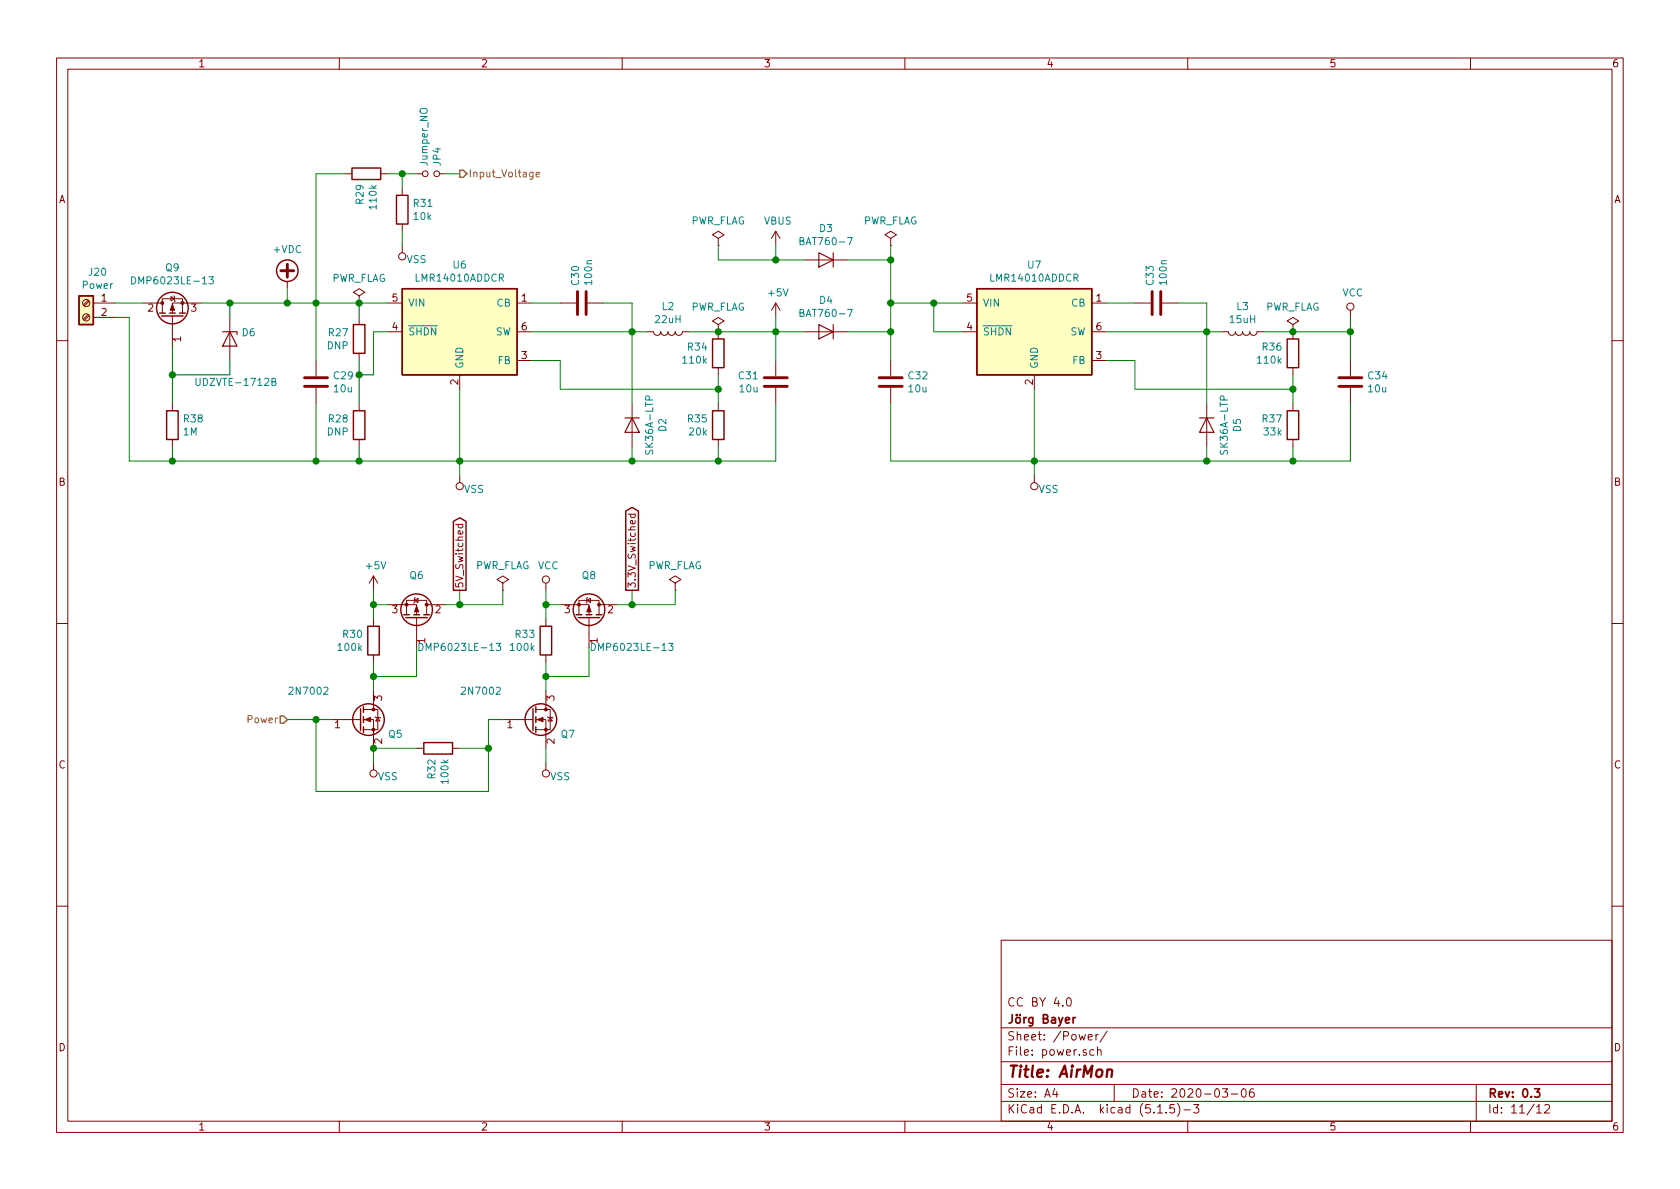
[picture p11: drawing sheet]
EESchema Schematic File Version 4
EELAYER 30 0
EELAYER END
$Descr A4 11693 8268
encoding utf-8
Sheet 11 12
Title "AirMon"
Date "2020-03-06"
Rev "0.3"
Comp "Jörg Bayer"
Comment1 "CC BY 4.0"
Comment2 ""
Comment3 ""
Comment4 ""
$EndDescr
$Comp
L Device:C C?
U 1 1
P 6200 2650
AR Path="/5DD6D4DA/5DD6D50E/5E358841" Ref="C?"  Part="1" 
AR Path="/5DD6D4DA/5DDED058/5E358841" Ref="C?"  Part="1" 
AR Path="/5DD6D4DA/5DDED066/5E358841" Ref="C?"  Part="1" 
AR Path="/5DD6D4DA/5DDED074/5E358841" Ref="C?"  Part="1" 
AR Path="/5E15DEC3/5E358841" Ref="C?"  Part="1" 
AR Path="/5E34CFA0/5E358841" Ref="C?"  Part="1" 
AR Path="/5E2182CD/5E358841" Ref="C32"  Part="1" 
F 0 "C32" H 6315 2696 50  0000 L CNN
F 1 "10u" H 6315 2605 50  0000 L CNN
F 2 "Capacitor_SMD:C_1206_3216Metric" H 6238 2500 50  0001 C CNN
F 3 "~" H 6200 2650 50  0001 C CNN
F 4 "CL31A106KBHNNNE" H 6200 2650 50  0001 C CNN "manf#"
F 5 "C13585" H 0   0   50  0001 C CNN "lcsc#"
	1    6200 2650
	1    0    0    -1  
$EndComp
$Comp
L Device:C C?
U 1 1
P 8050 2100
AR Path="/5DD6D4DA/5DD6D50E/5E358849" Ref="C?"  Part="1" 
AR Path="/5DD6D4DA/5DDED058/5E358849" Ref="C?"  Part="1" 
AR Path="/5DD6D4DA/5DDED066/5E358849" Ref="C?"  Part="1" 
AR Path="/5DD6D4DA/5DDED074/5E358849" Ref="C?"  Part="1" 
AR Path="/5E34CFA0/5E358849" Ref="C?"  Part="1" 
AR Path="/5E2182CD/5E358849" Ref="C33"  Part="1" 
F 0 "C33" H 8165 2146 50  0000 L CNN
F 1 "100n" H 8165 2055 50  0000 L CNN
F 2 "Capacitor_SMD:C_0603_1608Metric" H 8088 1950 50  0001 C CNN
F 3 "~" H 8050 2100 50  0001 C CNN
F 4 "CC0603KRX7R9BB104" H 8050 2100 50  0001 C CNN "manf#"
F 5 "C14663" H 0   0   50  0001 C CNN "lcsc#"
	1    8050 2100
	0    -1   -1   0   
$EndComp
Wire Wire Line
	6200 2500 6200 2300
Wire Wire Line
	6700 2100 6500 2100
Wire Wire Line
	6200 2800 6200 3200
Wire Wire Line
	6200 3200 7200 3200
Wire Wire Line
	7200 3200 7200 2700
Wire Wire Line
	7700 2100 7900 2100
Wire Wire Line
	7700 2300 8400 2300
Wire Wire Line
	8400 2300 8400 2100
Wire Wire Line
	8400 2100 8200 2100
$Comp
L Device:L L3
U 1 1
P 8650 2300
F 0 "L3" V 8472 2300 50  0000 C CNN
F 1 "15uH" V 8563 2300 50  0000 C CNN
F 2 "Inductor_SMD:L_Bourns_SRN6045TA" H 8650 2300 50  0001 C CNN
F 3 "~" H 8650 2300 50  0001 C CNN
F 4 "SRN6045-150M" V 8650 2300 50  0001 C CNN "manf#"
F 5 "SRN6045-150MCT-ND" H 0   0   50  0001 C CNN "digikey#"
	1    8650 2300
	0    1    1    0   
$EndComp
Wire Wire Line
	8400 2300 8500 2300
Connection ~ 8400 2300
$Comp
L Device:R R?
U 1 1
P 9000 2450
AR Path="/5DD6D4DA/5DD6D50E/5E3598A5" Ref="R?"  Part="1" 
AR Path="/5DD6D4DA/5DDED058/5E3598A5" Ref="R?"  Part="1" 
AR Path="/5DD6D4DA/5DDED066/5E3598A5" Ref="R?"  Part="1" 
AR Path="/5DD6D4DA/5DDED074/5E3598A5" Ref="R?"  Part="1" 
AR Path="/5DD6D4DA/5DD6D549/5E3598A5" Ref="R?"  Part="1" 
AR Path="/5DD6D4DA/5DDFF593/5E3598A5" Ref="R?"  Part="1" 
AR Path="/5DD6D4DA/5DE2F431/5E3598A5" Ref="R?"  Part="1" 
AR Path="/5E15DEC3/5E3598A5" Ref="R?"  Part="1" 
AR Path="/5E3598A5" Ref="R?"  Part="1" 
AR Path="/5E34CFA0/5E3598A5" Ref="R?"  Part="1" 
AR Path="/5E2182CD/5E3598A5" Ref="R36"  Part="1" 
F 0 "R36" H 8930 2496 50  0000 R CNN
F 1 "110k" H 8930 2405 50  0000 R CNN
F 2 "Resistor_SMD:R_0603_1608Metric" V 8930 2450 50  0001 C CNN
F 3 "~" H 9000 2450 50  0001 C CNN
F 4 "C326736" H 0   0   50  0001 C CNN "lcsc#"
F 5 "RT0603BRD07110KL" H 0   0   50  0001 C CNN "manf#"
	1    9000 2450
	1    0    0    -1  
$EndComp
$Comp
L Device:R R?
U 1 1
P 9000 2950
AR Path="/5DD6D4DA/5DD6D50E/5E359934" Ref="R?"  Part="1" 
AR Path="/5DD6D4DA/5DDED058/5E359934" Ref="R?"  Part="1" 
AR Path="/5DD6D4DA/5DDED066/5E359934" Ref="R?"  Part="1" 
AR Path="/5DD6D4DA/5DDED074/5E359934" Ref="R?"  Part="1" 
AR Path="/5DD6D4DA/5DD6D549/5E359934" Ref="R?"  Part="1" 
AR Path="/5DD6D4DA/5DDFF593/5E359934" Ref="R?"  Part="1" 
AR Path="/5DD6D4DA/5DE2F431/5E359934" Ref="R?"  Part="1" 
AR Path="/5E15DEC3/5E359934" Ref="R?"  Part="1" 
AR Path="/5E359934" Ref="R?"  Part="1" 
AR Path="/5E34CFA0/5E359934" Ref="R?"  Part="1" 
AR Path="/5E2182CD/5E359934" Ref="R37"  Part="1" 
F 0 "R37" H 8930 2996 50  0000 R CNN
F 1 "33k" H 8930 2905 50  0000 R CNN
F 2 "Resistor_SMD:R_0603_1608Metric" V 8930 2950 50  0001 C CNN
F 3 "~" H 9000 2950 50  0001 C CNN
F 4 "ERJ3RBD3302V" H 9000 2950 50  0001 C CNN "manf#"
F 5 "C416700" H 0   0   50  0001 C CNN "lcsc#"
	1    9000 2950
	1    0    0    -1  
$EndComp
Wire Wire Line
	8800 2300 9000 2300
Wire Wire Line
	9000 2600 9000 2700
Wire Wire Line
	9000 3100 9000 3200
Wire Wire Line
	9000 3200 8400 3200
Connection ~ 7200 3200
Wire Wire Line
	9000 2700 7900 2700
Wire Wire Line
	7900 2700 7900 2500
Wire Wire Line
	7900 2500 7700 2500
Connection ~ 9000 2700
Wire Wire Line
	9000 2700 9000 2800
$Comp
L Device:C C?
U 1 1
P 9400 2650
AR Path="/5DD6D4DA/5DD6D50E/5E359D23" Ref="C?"  Part="1" 
AR Path="/5DD6D4DA/5DDED058/5E359D23" Ref="C?"  Part="1" 
AR Path="/5DD6D4DA/5DDED066/5E359D23" Ref="C?"  Part="1" 
AR Path="/5DD6D4DA/5DDED074/5E359D23" Ref="C?"  Part="1" 
AR Path="/5E15DEC3/5E359D23" Ref="C?"  Part="1" 
AR Path="/5E34CFA0/5E359D23" Ref="C?"  Part="1" 
AR Path="/5E2182CD/5E359D23" Ref="C34"  Part="1" 
F 0 "C34" H 9515 2696 50  0000 L CNN
F 1 "10u" H 9515 2605 50  0000 L CNN
F 2 "Capacitor_SMD:C_1206_3216Metric" H 9438 2500 50  0001 C CNN
F 3 "~" H 9400 2650 50  0001 C CNN
F 4 "CL31A106KBHNNNE" H 9400 2650 50  0001 C CNN "manf#"
F 5 "C13585" H 0   0   50  0001 C CNN "lcsc#"
	1    9400 2650
	1    0    0    -1  
$EndComp
Wire Wire Line
	9000 2300 9400 2300
Wire Wire Line
	9400 2300 9400 2500
Connection ~ 9000 2300
Wire Wire Line
	9400 2800 9400 3200
Wire Wire Line
	9400 3200 9000 3200
Connection ~ 9000 3200
Wire Wire Line
	9400 2300 9400 2200
Connection ~ 9400 2300
$Comp
L Device:D D?
U 1 1
P 8400 2950
AR Path="/5DD6D4DA/5E21BD46/5E35B9F1" Ref="D?"  Part="1" 
AR Path="/5E34CFA0/5E35B9F1" Ref="D?"  Part="1" 
AR Path="/5E2182CD/5E35B9F1" Ref="D5"  Part="1" 
F 0 "D5" H 8400 3166 50  0000 C CNN
F 1 "SK36A-LTP" H 8400 3075 50  0000 C CNN
F 2 "Diode_SMD:D_SMA" H 8400 2950 50  0001 C CNN
F 3 "~" H 8400 2950 50  0001 C CNN
F 4 "SK36A-LTP" H 8400 2950 50  0001 C CNN "manf#"
F 5 "SK36A-LTPMSCT-ND" H 0   0   50  0001 C CNN "digikey#"
	1    8400 2950
	0    1    1    0   
$EndComp
Wire Wire Line
	8400 2300 8400 2800
Wire Wire Line
	8400 3100 8400 3200
Connection ~ 8400 3200
Wire Wire Line
	8400 3200 7200 3200
$Comp
L Device:C C?
U 1 1
P 2200 2650
AR Path="/5DD6D4DA/5DD6D50E/5E35D8E5" Ref="C?"  Part="1" 
AR Path="/5DD6D4DA/5DDED058/5E35D8E5" Ref="C?"  Part="1" 
AR Path="/5DD6D4DA/5DDED066/5E35D8E5" Ref="C?"  Part="1" 
AR Path="/5DD6D4DA/5DDED074/5E35D8E5" Ref="C?"  Part="1" 
AR Path="/5E15DEC3/5E35D8E5" Ref="C?"  Part="1" 
AR Path="/5E34CFA0/5E35D8E5" Ref="C?"  Part="1" 
AR Path="/5E2182CD/5E35D8E5" Ref="C29"  Part="1" 
F 0 "C29" H 2315 2696 50  0000 L CNN
F 1 "10u" H 2315 2605 50  0000 L CNN
F 2 "Capacitor_SMD:C_1206_3216Metric" H 2238 2500 50  0001 C CNN
F 3 "~" H 2200 2650 50  0001 C CNN
F 4 "CL31A106KBHNNNE" H 2200 2650 50  0001 C CNN "manf#"
F 5 "C13585" H 0   0   50  0001 C CNN "lcsc#"
	1    2200 2650
	1    0    0    -1  
$EndComp
$Comp
L Device:C C?
U 1 1
P 4050 2100
AR Path="/5DD6D4DA/5DD6D50E/5E35D8EC" Ref="C?"  Part="1" 
AR Path="/5DD6D4DA/5DDED058/5E35D8EC" Ref="C?"  Part="1" 
AR Path="/5DD6D4DA/5DDED066/5E35D8EC" Ref="C?"  Part="1" 
AR Path="/5DD6D4DA/5DDED074/5E35D8EC" Ref="C?"  Part="1" 
AR Path="/5E34CFA0/5E35D8EC" Ref="C?"  Part="1" 
AR Path="/5E2182CD/5E35D8EC" Ref="C30"  Part="1" 
F 0 "C30" H 4165 2146 50  0000 L CNN
F 1 "100n" H 4165 2055 50  0000 L CNN
F 2 "Capacitor_SMD:C_0603_1608Metric" H 4088 1950 50  0001 C CNN
F 3 "~" H 4050 2100 50  0001 C CNN
F 4 "CC0603KRX7R9BB104" H 4050 2100 50  0001 C CNN "manf#"
F 5 "C14663" H 0   0   50  0001 C CNN "lcsc#"
	1    4050 2100
	0    -1   -1   0   
$EndComp
Wire Wire Line
	2200 2500 2200 2100
Wire Wire Line
	2700 2100 2500 2100
Connection ~ 2200 2100
Wire Wire Line
	2200 2800 2200 3200
Wire Wire Line
	2200 3200 2500 3200
Wire Wire Line
	3200 3200 3200 2700
Wire Wire Line
	3700 2100 3900 2100
Wire Wire Line
	3700 2300 4400 2300
Wire Wire Line
	4400 2300 4400 2100
Wire Wire Line
	4400 2100 4200 2100
$Comp
L Device:L L2
U 1 1
P 4650 2300
F 0 "L2" V 4472 2300 50  0000 C CNN
F 1 "22uH" V 4563 2300 50  0000 C CNN
F 2 "global:L_Bourns_SRN8040" H 4650 2300 50  0001 C CNN
F 3 "~" H 4650 2300 50  0001 C CNN
F 4 "SRN8040-220M" V 4650 2300 50  0001 C CNN "manf#"
F 5 "SRN8040-220MCT-ND" H 0   0   50  0001 C CNN "digikey#"
	1    4650 2300
	0    1    1    0   
$EndComp
Wire Wire Line
	4400 2300 4500 2300
Connection ~ 4400 2300
$Comp
L Device:R R?
U 1 1
P 5000 2450
AR Path="/5DD6D4DA/5DD6D50E/5E35D90C" Ref="R?"  Part="1" 
AR Path="/5DD6D4DA/5DDED058/5E35D90C" Ref="R?"  Part="1" 
AR Path="/5DD6D4DA/5DDED066/5E35D90C" Ref="R?"  Part="1" 
AR Path="/5DD6D4DA/5DDED074/5E35D90C" Ref="R?"  Part="1" 
AR Path="/5DD6D4DA/5DD6D549/5E35D90C" Ref="R?"  Part="1" 
AR Path="/5DD6D4DA/5DDFF593/5E35D90C" Ref="R?"  Part="1" 
AR Path="/5DD6D4DA/5DE2F431/5E35D90C" Ref="R?"  Part="1" 
AR Path="/5E15DEC3/5E35D90C" Ref="R?"  Part="1" 
AR Path="/5E35D90C" Ref="R?"  Part="1" 
AR Path="/5E34CFA0/5E35D90C" Ref="R?"  Part="1" 
AR Path="/5E2182CD/5E35D90C" Ref="R34"  Part="1" 
F 0 "R34" H 4930 2496 50  0000 R CNN
F 1 "110k" H 4930 2405 50  0000 R CNN
F 2 "Resistor_SMD:R_0603_1608Metric" V 4930 2450 50  0001 C CNN
F 3 "~" H 5000 2450 50  0001 C CNN
F 4 "C326736" H 0   0   50  0001 C CNN "lcsc#"
F 5 "RT0603BRD07110KL" H 0   0   50  0001 C CNN "manf#"
	1    5000 2450
	1    0    0    -1  
$EndComp
$Comp
L Device:R R?
U 1 1
P 5000 2950
AR Path="/5DD6D4DA/5DD6D50E/5E35D912" Ref="R?"  Part="1" 
AR Path="/5DD6D4DA/5DDED058/5E35D912" Ref="R?"  Part="1" 
AR Path="/5DD6D4DA/5DDED066/5E35D912" Ref="R?"  Part="1" 
AR Path="/5DD6D4DA/5DDED074/5E35D912" Ref="R?"  Part="1" 
AR Path="/5DD6D4DA/5DD6D549/5E35D912" Ref="R?"  Part="1" 
AR Path="/5DD6D4DA/5DDFF593/5E35D912" Ref="R?"  Part="1" 
AR Path="/5DD6D4DA/5DE2F431/5E35D912" Ref="R?"  Part="1" 
AR Path="/5E15DEC3/5E35D912" Ref="R?"  Part="1" 
AR Path="/5E35D912" Ref="R?"  Part="1" 
AR Path="/5E34CFA0/5E35D912" Ref="R?"  Part="1" 
AR Path="/5E2182CD/5E35D912" Ref="R35"  Part="1" 
F 0 "R35" H 4930 2996 50  0000 R CNN
F 1 "20k" H 4930 2905 50  0000 R CNN
F 2 "Resistor_SMD:R_0603_1608Metric" V 4930 2950 50  0001 C CNN
F 3 "~" H 5000 2950 50  0001 C CNN
F 4 "C191225" H 0   0   50  0001 C CNN "lcsc#"
F 5 "ERJPB3B2002V" H 0   0   50  0001 C CNN "manf#"
	1    5000 2950
	1    0    0    -1  
$EndComp
Wire Wire Line
	4800 2300 5000 2300
Wire Wire Line
	5000 2600 5000 2700
Wire Wire Line
	5000 3100 5000 3200
Wire Wire Line
	5000 3200 4400 3200
Connection ~ 3200 3200
Wire Wire Line
	5000 2700 3900 2700
Wire Wire Line
	3900 2700 3900 2500
Wire Wire Line
	3900 2500 3700 2500
Connection ~ 5000 2700
Wire Wire Line
	5000 2700 5000 2800
$Comp
L Device:C C?
U 1 1
P 5400 2650
AR Path="/5DD6D4DA/5DD6D50E/5E35D923" Ref="C?"  Part="1" 
AR Path="/5DD6D4DA/5DDED058/5E35D923" Ref="C?"  Part="1" 
AR Path="/5DD6D4DA/5DDED066/5E35D923" Ref="C?"  Part="1" 
AR Path="/5DD6D4DA/5DDED074/5E35D923" Ref="C?"  Part="1" 
AR Path="/5E15DEC3/5E35D923" Ref="C?"  Part="1" 
AR Path="/5E34CFA0/5E35D923" Ref="C?"  Part="1" 
AR Path="/5E2182CD/5E35D923" Ref="C31"  Part="1" 
F 0 "C31" H 5515 2696 50  0000 L CNN
F 1 "10u" H 5515 2605 50  0000 L CNN
F 2 "Capacitor_SMD:C_1206_3216Metric" H 5438 2500 50  0001 C CNN
F 3 "~" H 5400 2650 50  0001 C CNN
F 4 "CL31A106KBHNNNE" H 5400 2650 50  0001 C CNN "manf#"
F 5 "C13585" H 0   0   50  0001 C CNN "lcsc#"
	1    5400 2650
	-1   0    0    -1  
$EndComp
Wire Wire Line
	5000 2300 5400 2300
Connection ~ 5000 2300
Wire Wire Line
	5400 2800 5400 3200
Wire Wire Line
	5400 3200 5000 3200
Connection ~ 5000 3200
Wire Wire Line
	5400 2300 5400 2200
Connection ~ 5400 2300
$Comp
L Device:D D?
U 1 1
P 4400 2950
AR Path="/5DD6D4DA/5E21BD46/5E35D932" Ref="D?"  Part="1" 
AR Path="/5E34CFA0/5E35D932" Ref="D?"  Part="1" 
AR Path="/5E2182CD/5E35D932" Ref="D2"  Part="1" 
F 0 "D2" H 4400 3166 50  0000 C CNN
F 1 "SK36A-LTP" H 4400 3075 50  0000 C CNN
F 2 "Diode_SMD:D_SMA" H 4400 2950 50  0001 C CNN
F 3 "~" H 4400 2950 50  0001 C CNN
F 4 "SK36A-LTP" H 4400 2950 50  0001 C CNN "manf#"
F 5 "SK36A-LTPMSCT-ND" H 4400 2950 50  0001 C CNN "digikey#"
	1    4400 2950
	0    1    1    0   
$EndComp
Wire Wire Line
	4400 2300 4400 2800
Wire Wire Line
	4400 3100 4400 3200
Connection ~ 4400 3200
Wire Wire Line
	4400 3200 3200 3200
Wire Wire Line
	7200 3200 7200 3300
Wire Wire Line
	3200 3200 3200 3300
$Comp
L power:+5V #PWR?
U 1 1
P 5400 2200
AR Path="/5DD6D4DA/5DD6D549/5E362DEE" Ref="#PWR?"  Part="1" 
AR Path="/5E34CFA0/5E362DEE" Ref="#PWR?"  Part="1" 
AR Path="/5E2182CD/5E362DEE" Ref="#PWR053"  Part="1" 
F 0 "#PWR053" H 5400 2050 50  0001 C CNN
F 1 "+5V" H 5415 2373 50  0000 C CNN
F 2 "" H 5400 2200 50  0001 C CNN
F 3 "" H 5400 2200 50  0001 C CNN
	1    5400 2200
	1    0    0    -1  
$EndComp
$Comp
L Regulator_Switching:LMR14206 U6
U 1 1
P 3200 2300
F 0 "U6" H 3200 2767 50  0000 C CNN
F 1 "LMR14010ADDCR" H 3200 2676 50  0000 C CNN
F 2 "Package_TO_SOT_SMD:TSOT-23-6" H 3200 1800 50  0001 C CIN
F 3 "https://www.ti.com/lit/ds/symlink/lmr14010a.pdf" H 2800 2750 50  0001 C CNN
F 4 "C388174" H 0   0   50  0001 C CNN "lcsc#"
F 5 "LMR14010ADDCR" H 0   0   50  0001 C CNN "manf#"
	1    3200 2300
	1    0    0    -1  
$EndComp
$Comp
L Regulator_Switching:LMR14206 U7
U 1 1
P 7200 2300
F 0 "U7" H 7200 2767 50  0000 C CNN
F 1 "LMR14010ADDCR" H 7200 2676 50  0000 C CNN
F 2 "Package_TO_SOT_SMD:TSOT-23-6" H 7200 1800 50  0001 C CIN
F 3 "https://www.ti.com/lit/ds/symlink/lmr14010a.pdf" H 6800 2750 50  0001 C CNN
F 4 "C388174" H 0   0   50  0001 C CNN "lcsc#"
F 5 "LMR14010ADDCR" H 0   0   50  0001 C CNN "manf#"
	1    7200 2300
	1    0    0    -1  
$EndComp
Wire Wire Line
	6700 2300 6500 2300
Wire Wire Line
	6500 2300 6500 2100
Connection ~ 6500 2100
Wire Wire Line
	6500 2100 6200 2100
$Comp
L power:PWR_FLAG #FLG06
U 1 1
P 9000 2300
F 0 "#FLG06" H 9000 2375 50  0001 C CNN
F 1 "PWR_FLAG" H 9000 2474 50  0000 C CNN
F 2 "" H 9000 2300 50  0001 C CNN
F 3 "~" H 9000 2300 50  0001 C CNN
	1    9000 2300
	1    0    0    -1  
$EndComp
$Comp
L power:PWR_FLAG #FLG04
U 1 1
P 5000 2300
F 0 "#FLG04" H 5000 2375 50  0001 C CNN
F 1 "PWR_FLAG" H 5000 2474 50  0000 C CNN
F 2 "" H 5000 2300 50  0001 C CNN
F 3 "~" H 5000 2300 50  0001 C CNN
	1    5000 2300
	1    0    0    -1  
$EndComp
$Comp
L power:VSS #PWR?
U 1 1
P 7200 3300
AR Path="/5DD6D4DA/5DEBB035/5E5D7288" Ref="#PWR?"  Part="1" 
AR Path="/5E34CFA0/5E5D7288" Ref="#PWR?"  Part="1" 
AR Path="/5E2182CD/5E5D7288" Ref="#PWR054"  Part="1" 
F 0 "#PWR054" H 7200 3150 50  0001 C CNN
F 1 "VSS" H 7100 3400 50  0000 C CNN
F 2 "" H 7200 3300 50  0001 C CNN
F 3 "" H 7200 3300 50  0001 C CNN
	1    7200 3300
	-1   0    0    1   
$EndComp
$Comp
L power:VCC #PWR?
U 1 1
P 9400 2200
AR Path="/5DD6D4DA/5DEBB035/5E81DC20" Ref="#PWR?"  Part="1" 
AR Path="/5E34CFA0/5E81DC20" Ref="#PWR?"  Part="1" 
AR Path="/5E2182CD/5E81DC20" Ref="#PWR055"  Part="1" 
F 0 "#PWR055" H 9400 2050 50  0001 C CNN
F 1 "VCC" H 9417 2373 50  0000 C CNN
F 2 "" H 9400 2200 50  0001 C CNN
F 3 "" H 9400 2200 50  0001 C CNN
	1    9400 2200
	1    0    0    -1  
$EndComp
Connection ~ 2500 2100
Wire Wire Line
	2500 2100 2200 2100
Wire Wire Line
	2200 2100 2000 2100
$Comp
L Connector:Screw_Terminal_01x02 J20
U 1 1
P 600 2100
F 0 "J20" H 520 2317 50  0000 C CNN
F 1 "Power" H 520 2226 50  0000 C CNN
F 2 "TerminalBlock:TerminalBlock_bornier-2_P5.08mm" H 600 2100 50  0001 C CNN
F 3 "~" H 600 2100 50  0001 C CNN
F 4 "C8475" H 0   0   50  0001 C CNN "lcsc#"
F 5 "WJ301V-5.0-2P" H 0   0   50  0001 C CNN "manf#"
	1    600  2100
	-1   0    0    -1  
$EndComp
$Comp
L power:+VDC #PWR045
U 1 1
P 2000 2000
F 0 "#PWR045" H 2000 1900 50  0001 C CNN
F 1 "+VDC" H 2000 2275 50  0000 C CNN
F 2 "" H 2000 2000 50  0001 C CNN
F 3 "" H 2000 2000 50  0001 C CNN
	1    2000 2000
	1    0    0    -1  
$EndComp
Wire Wire Line
	2000 2100 2000 2000
$Comp
L power:VSS #PWR?
U 1 1
P 3200 3300
AR Path="/5DD6D4DA/5DEBB035/5E234F93" Ref="#PWR?"  Part="1" 
AR Path="/5E34CFA0/5E234F93" Ref="#PWR?"  Part="1" 
AR Path="/5E2182CD/5E234F93" Ref="#PWR049"  Part="1" 
F 0 "#PWR049" H 3200 3150 50  0001 C CNN
F 1 "VSS" H 3100 3400 50  0000 C CNN
F 2 "" H 3200 3300 50  0001 C CNN
F 3 "" H 3200 3300 50  0001 C CNN
	1    3200 3300
	-1   0    0    1   
$EndComp
$Comp
L power:VBUS #PWR052
U 1 1
P 5400 1700
F 0 "#PWR052" H 5400 1550 50  0001 C CNN
F 1 "VBUS" H 5415 1873 50  0000 C CNN
F 2 "" H 5400 1700 50  0001 C CNN
F 3 "" H 5400 1700 50  0001 C CNN
	1    5400 1700
	1    0    0    -1  
$EndComp
Connection ~ 2000 2100
Connection ~ 2200 3200
$Comp
L Device:D D4
U 1 1
P 5750 2300
F 0 "D4" H 5750 2084 50  0000 C CNN
F 1 "BAT760-7" H 5750 2175 50  0000 C CNN
F 2 "Diode_SMD:D_SOD-323" H 5750 2300 50  0001 C CNN
F 3 "~" H 5750 2300 50  0001 C CNN
F 4 "BAT760-7" H 5750 2300 50  0001 C CNN "manf#"
F 5 "C124187" H 0   0   50  0001 C CNN "lcsc#"
	1    5750 2300
	-1   0    0    1   
$EndComp
Connection ~ 6200 2300
Wire Wire Line
	6200 2300 6200 2100
$Comp
L Device:D D3
U 1 1
P 5750 1800
F 0 "D3" H 5750 1584 50  0000 C CNN
F 1 "BAT760-7" H 5750 1675 50  0000 C CNN
F 2 "Diode_SMD:D_SOD-323" H 5750 1800 50  0001 C CNN
F 3 "~" H 5750 1800 50  0001 C CNN
F 4 "BAT760-7" H 5750 1800 50  0001 C CNN "manf#"
F 5 "C124187" H 0   0   50  0001 C CNN "lcsc#"
	1    5750 1800
	-1   0    0    1   
$EndComp
Wire Wire Line
	5900 1800 6200 1800
Wire Wire Line
	6200 1800 6200 2100
Connection ~ 6200 2100
Wire Wire Line
	5600 1800 5400 1800
Wire Wire Line
	5400 1800 5400 1700
Wire Wire Line
	5400 2300 5400 2500
Wire Wire Line
	5400 2300 5600 2300
Wire Wire Line
	5900 2300 6200 2300
$Comp
L power:PWR_FLAG #FLG05
U 1 1
P 6200 1700
F 0 "#FLG05" H 6200 1775 50  0001 C CNN
F 1 "PWR_FLAG" H 6200 1874 50  0000 C CNN
F 2 "" H 6200 1700 50  0001 C CNN
F 3 "~" H 6200 1700 50  0001 C CNN
	1    6200 1700
	1    0    0    -1  
$EndComp
$Comp
L power:PWR_FLAG #FLG01
U 1 1
P 2500 2100
F 0 "#FLG01" H 2500 2175 50  0001 C CNN
F 1 "PWR_FLAG" H 2500 2274 50  0000 C CNN
F 2 "" H 2500 2100 50  0001 C CNN
F 3 "~" H 2500 2100 50  0001 C CNN
	1    2500 2100
	1    0    0    -1  
$EndComp
$Comp
L Device:Q_NMOS_GSD Q?
U 1 1
P 2500 5000
AR Path="/5DD6D4DA/5DD6D50E/5E1A7A82" Ref="Q?"  Part="1" 
AR Path="/5DD6D4DA/5DDED058/5E1A7A82" Ref="Q?"  Part="1" 
AR Path="/5DD6D4DA/5DDED066/5E1A7A82" Ref="Q?"  Part="1" 
AR Path="/5DD6D4DA/5DDED074/5E1A7A82" Ref="Q?"  Part="1" 
AR Path="/5DD6D4DA/5DD6D549/5E1A7A82" Ref="Q?"  Part="1" 
AR Path="/5DD6D4DA/5DDFF593/5E1A7A82" Ref="Q?"  Part="1" 
AR Path="/5DD6D4DA/5DE2F431/5E1A7A82" Ref="Q?"  Part="1" 
AR Path="/5DD6D4DA/5DEBB035/5E1A7A82" Ref="Q?"  Part="1" 
AR Path="/5E1BB661/5E1A7A82" Ref="Q?"  Part="1" 
AR Path="/5E2182CD/5E1A7A82" Ref="Q5"  Part="1" 
F 0 "Q5" H 2700 4900 50  0000 L CNN
F 1 "2N7002" H 2000 5200 50  0000 L CNN
F 2 "Package_TO_SOT_SMD:SOT-23" H 2700 5100 50  0001 C CNN
F 3 "~" H 2500 5000 50  0001 C CNN
F 4 "C8545" H 0   0   50  0001 C CNN "lcsc#"
F 5 "2N7002" H 0   0   50  0001 C CNN "manf#"
	1    2500 5000
	1    0    0    -1  
$EndComp
$Comp
L Device:R R?
U 1 1
P 2600 4450
AR Path="/5DD6D4DA/5DD6D50E/5E1A7A89" Ref="R?"  Part="1" 
AR Path="/5DD6D4DA/5DDED058/5E1A7A89" Ref="R?"  Part="1" 
AR Path="/5DD6D4DA/5DDED066/5E1A7A89" Ref="R?"  Part="1" 
AR Path="/5DD6D4DA/5DDED074/5E1A7A89" Ref="R?"  Part="1" 
AR Path="/5DD6D4DA/5DD6D549/5E1A7A89" Ref="R?"  Part="1" 
AR Path="/5DD6D4DA/5DDFF593/5E1A7A89" Ref="R?"  Part="1" 
AR Path="/5DD6D4DA/5DE2F431/5E1A7A89" Ref="R?"  Part="1" 
AR Path="/5DD6D4DA/5DEBB035/5E1A7A89" Ref="R?"  Part="1" 
AR Path="/5E1BB661/5E1A7A89" Ref="R?"  Part="1" 
AR Path="/5E2182CD/5E1A7A89" Ref="R30"  Part="1" 
F 0 "R30" H 2530 4496 50  0000 R CNN
F 1 "100k" H 2530 4405 50  0000 R CNN
F 2 "Resistor_SMD:R_0603_1608Metric" V 2530 4450 50  0001 C CNN
F 3 "~" H 2600 4450 50  0001 C CNN
F 4 "C25803" H 0   0   50  0001 C CNN "lcsc#"
F 5 "0603WAF1003T5E" H 0   0   50  0001 C CNN "manf#"
	1    2600 4450
	1    0    0    -1  
$EndComp
Wire Wire Line
	2600 4600 2600 4700
Wire Wire Line
	2600 4200 2600 4300
Wire Wire Line
	2600 4200 2700 4200
Wire Wire Line
	2900 4500 2900 4700
Wire Wire Line
	2900 4700 2600 4700
Connection ~ 2600 4700
Wire Wire Line
	2600 4700 2600 4800
$Comp
L power:VSS #PWR?
U 1 1
P 2600 5300
AR Path="/5DD6D4DA/5DEBB035/5E1AD98B" Ref="#PWR?"  Part="1" 
AR Path="/5E34CFA0/5E1AD98B" Ref="#PWR?"  Part="1" 
AR Path="/5E2182CD/5E1AD98B" Ref="#PWR047"  Part="1" 
F 0 "#PWR047" H 2600 5150 50  0001 C CNN
F 1 "VSS" H 2500 5400 50  0000 C CNN
F 2 "" H 2600 5300 50  0001 C CNN
F 3 "" H 2600 5300 50  0001 C CNN
	1    2600 5300
	-1   0    0    1   
$EndComp
Wire Wire Line
	2600 5200 2600 5300
$Comp
L power:+5V #PWR?
U 1 1
P 2600 4100
AR Path="/5DD6D4DA/5DD6D549/5E1B1AE5" Ref="#PWR?"  Part="1" 
AR Path="/5E34CFA0/5E1B1AE5" Ref="#PWR?"  Part="1" 
AR Path="/5E2182CD/5E1B1AE5" Ref="#PWR046"  Part="1" 
F 0 "#PWR046" H 2600 3950 50  0001 C CNN
F 1 "+5V" H 2615 4273 50  0000 C CNN
F 2 "" H 2600 4100 50  0001 C CNN
F 3 "" H 2600 4100 50  0001 C CNN
	1    2600 4100
	1    0    0    -1  
$EndComp
Wire Wire Line
	2600 4100 2600 4200
Connection ~ 2600 4200
$Comp
L Device:Q_NMOS_GSD Q?
U 1 1
P 3700 5000
AR Path="/5DD6D4DA/5DD6D50E/5E1B5B95" Ref="Q?"  Part="1" 
AR Path="/5DD6D4DA/5DDED058/5E1B5B95" Ref="Q?"  Part="1" 
AR Path="/5DD6D4DA/5DDED066/5E1B5B95" Ref="Q?"  Part="1" 
AR Path="/5DD6D4DA/5DDED074/5E1B5B95" Ref="Q?"  Part="1" 
AR Path="/5DD6D4DA/5DD6D549/5E1B5B95" Ref="Q?"  Part="1" 
AR Path="/5DD6D4DA/5DDFF593/5E1B5B95" Ref="Q?"  Part="1" 
AR Path="/5DD6D4DA/5DE2F431/5E1B5B95" Ref="Q?"  Part="1" 
AR Path="/5DD6D4DA/5DEBB035/5E1B5B95" Ref="Q?"  Part="1" 
AR Path="/5E1BB661/5E1B5B95" Ref="Q?"  Part="1" 
AR Path="/5E2182CD/5E1B5B95" Ref="Q7"  Part="1" 
F 0 "Q7" H 3900 4900 50  0000 L CNN
F 1 "2N7002" H 3200 5200 50  0000 L CNN
F 2 "Package_TO_SOT_SMD:SOT-23" H 3900 5100 50  0001 C CNN
F 3 "~" H 3700 5000 50  0001 C CNN
F 4 "C8545" H 0   0   50  0001 C CNN "lcsc#"
F 5 "2N7002" H 0   0   50  0001 C CNN "manf#"
	1    3700 5000
	1    0    0    -1  
$EndComp
$Comp
L Device:R R?
U 1 1
P 3800 4450
AR Path="/5DD6D4DA/5DD6D50E/5E1B5B9B" Ref="R?"  Part="1" 
AR Path="/5DD6D4DA/5DDED058/5E1B5B9B" Ref="R?"  Part="1" 
AR Path="/5DD6D4DA/5DDED066/5E1B5B9B" Ref="R?"  Part="1" 
AR Path="/5DD6D4DA/5DDED074/5E1B5B9B" Ref="R?"  Part="1" 
AR Path="/5DD6D4DA/5DD6D549/5E1B5B9B" Ref="R?"  Part="1" 
AR Path="/5DD6D4DA/5DDFF593/5E1B5B9B" Ref="R?"  Part="1" 
AR Path="/5DD6D4DA/5DE2F431/5E1B5B9B" Ref="R?"  Part="1" 
AR Path="/5DD6D4DA/5DEBB035/5E1B5B9B" Ref="R?"  Part="1" 
AR Path="/5E1BB661/5E1B5B9B" Ref="R?"  Part="1" 
AR Path="/5E2182CD/5E1B5B9B" Ref="R33"  Part="1" 
F 0 "R33" H 3730 4496 50  0000 R CNN
F 1 "100k" H 3730 4405 50  0000 R CNN
F 2 "Resistor_SMD:R_0603_1608Metric" V 3730 4450 50  0001 C CNN
F 3 "~" H 3800 4450 50  0001 C CNN
F 4 "C25803" H 0   0   50  0001 C CNN "lcsc#"
F 5 "0603WAF1003T5E" H 0   0   50  0001 C CNN "manf#"
	1    3800 4450
	1    0    0    -1  
$EndComp
Wire Wire Line
	3800 4600 3800 4700
Wire Wire Line
	3800 4200 3800 4300
Wire Wire Line
	3800 4200 3900 4200
Wire Wire Line
	4100 4500 4100 4700
Wire Wire Line
	4100 4700 3800 4700
Connection ~ 3800 4700
Wire Wire Line
	3800 4700 3800 4800
$Comp
L power:VSS #PWR?
U 1 1
P 3800 5300
AR Path="/5DD6D4DA/5DEBB035/5E1B5BAF" Ref="#PWR?"  Part="1" 
AR Path="/5E34CFA0/5E1B5BAF" Ref="#PWR?"  Part="1" 
AR Path="/5E2182CD/5E1B5BAF" Ref="#PWR051"  Part="1" 
F 0 "#PWR051" H 3800 5150 50  0001 C CNN
F 1 "VSS" H 3700 5400 50  0000 C CNN
F 2 "" H 3800 5300 50  0001 C CNN
F 3 "" H 3800 5300 50  0001 C CNN
	1    3800 5300
	-1   0    0    1   
$EndComp
Wire Wire Line
	3800 5200 3800 5300
Wire Wire Line
	3800 4100 3800 4200
Connection ~ 3800 4200
$Comp
L power:VCC #PWR?
U 1 1
P 3800 4100
AR Path="/5DD6D4DA/5DEBB035/5E1B84A9" Ref="#PWR?"  Part="1" 
AR Path="/5E34CFA0/5E1B84A9" Ref="#PWR?"  Part="1" 
AR Path="/5E2182CD/5E1B84A9" Ref="#PWR050"  Part="1" 
F 0 "#PWR050" H 3800 3950 50  0001 C CNN
F 1 "VCC" H 3817 4273 50  0000 C CNN
F 2 "" H 3800 4100 50  0001 C CNN
F 3 "" H 3800 4100 50  0001 C CNN
	1    3800 4100
	1    0    0    -1  
$EndComp
Wire Wire Line
	3500 5000 3400 5000
Wire Wire Line
	3400 5500 2200 5500
Wire Wire Line
	2200 5500 2200 5000
Wire Wire Line
	2200 5000 2300 5000
Wire Wire Line
	3400 5000 3400 5200
Wire Wire Line
	2200 5000 2000 5000
Connection ~ 2200 5000
Text HLabel 2000 5000 0    50   Input ~ 0
Power
Wire Wire Line
	3100 4200 3200 4200
Wire Wire Line
	3200 4200 3200 4100
Wire Wire Line
	4300 4200 4400 4200
Wire Wire Line
	4400 4200 4400 4100
Text GLabel 3200 4100 1    50   Output ~ 0
5V_Switched
Text GLabel 4400 4100 1    50   Output ~ 0
3.3V_Switched
$Comp
L Device:R R?
U 1 1
P 3050 5200
AR Path="/5DD6D4DA/5DD6D50E/5E1C71C9" Ref="R?"  Part="1" 
AR Path="/5DD6D4DA/5DDED058/5E1C71C9" Ref="R?"  Part="1" 
AR Path="/5DD6D4DA/5DDED066/5E1C71C9" Ref="R?"  Part="1" 
AR Path="/5DD6D4DA/5DDED074/5E1C71C9" Ref="R?"  Part="1" 
AR Path="/5DD6D4DA/5DD6D549/5E1C71C9" Ref="R?"  Part="1" 
AR Path="/5DD6D4DA/5DDFF593/5E1C71C9" Ref="R?"  Part="1" 
AR Path="/5DD6D4DA/5DE2F431/5E1C71C9" Ref="R?"  Part="1" 
AR Path="/5DD6D4DA/5DEBB035/5E1C71C9" Ref="R?"  Part="1" 
AR Path="/5E1BB661/5E1C71C9" Ref="R?"  Part="1" 
AR Path="/5E2182CD/5E1C71C9" Ref="R32"  Part="1" 
F 0 "R32" H 2980 5246 50  0000 R CNN
F 1 "100k" H 2980 5155 50  0000 R CNN
F 2 "Resistor_SMD:R_0603_1608Metric" V 2980 5200 50  0001 C CNN
F 3 "~" H 3050 5200 50  0001 C CNN
F 4 "C25803" H 0   0   50  0001 C CNN "lcsc#"
F 5 "0603WAF1003T5E" H 0   0   50  0001 C CNN "manf#"
	1    3050 5200
	0    -1   -1   0   
$EndComp
Wire Wire Line
	3200 5200 3400 5200
Connection ~ 3400 5200
Wire Wire Line
	3400 5200 3400 5500
Wire Wire Line
	2900 5200 2600 5200
Connection ~ 2600 5200
$Comp
L power:PWR_FLAG #FLG03
U 1 1
P 4700 4100
F 0 "#FLG03" H 4700 4175 50  0001 C CNN
F 1 "PWR_FLAG" H 4700 4274 50  0000 C CNN
F 2 "" H 4700 4100 50  0001 C CNN
F 3 "~" H 4700 4100 50  0001 C CNN
	1    4700 4100
	1    0    0    -1  
$EndComp
Wire Wire Line
	4400 4200 4700 4200
Wire Wire Line
	4700 4200 4700 4100
Connection ~ 4400 4200
$Comp
L power:PWR_FLAG #FLG02
U 1 1
P 3500 4100
F 0 "#FLG02" H 3500 4175 50  0001 C CNN
F 1 "PWR_FLAG" H 3500 4274 50  0000 C CNN
F 2 "" H 3500 4100 50  0001 C CNN
F 3 "~" H 3500 4100 50  0001 C CNN
	1    3500 4100
	1    0    0    -1  
$EndComp
Wire Wire Line
	3200 4200 3500 4200
Wire Wire Line
	3500 4200 3500 4100
Connection ~ 3200 4200
$Comp
L Device:R R?
U 1 1
P 2500 2350
AR Path="/5DD6D4DA/5DD6D50E/5E215D56" Ref="R?"  Part="1" 
AR Path="/5DD6D4DA/5DDED058/5E215D56" Ref="R?"  Part="1" 
AR Path="/5DD6D4DA/5DDED066/5E215D56" Ref="R?"  Part="1" 
AR Path="/5DD6D4DA/5DDED074/5E215D56" Ref="R?"  Part="1" 
AR Path="/5DD6D4DA/5DD6D549/5E215D56" Ref="R?"  Part="1" 
AR Path="/5DD6D4DA/5DDFF593/5E215D56" Ref="R?"  Part="1" 
AR Path="/5DD6D4DA/5DE2F431/5E215D56" Ref="R?"  Part="1" 
AR Path="/5E15DEC3/5E215D56" Ref="R?"  Part="1" 
AR Path="/5E215D56" Ref="R?"  Part="1" 
AR Path="/5E34CFA0/5E215D56" Ref="R?"  Part="1" 
AR Path="/5E2182CD/5E215D56" Ref="R27"  Part="1" 
F 0 "R27" H 2430 2396 50  0000 R CNN
F 1 "DNP" H 2430 2305 50  0000 R CNN
F 2 "Resistor_THT:R_Axial_DIN0204_L3.6mm_D1.6mm_P7.62mm_Horizontal" V 2430 2350 50  0001 C CNN
F 3 "~" H 2500 2350 50  0001 C CNN
F 4 "DNP" H 2500 2350 50  0001 C CNN "DNP"
	1    2500 2350
	1    0    0    -1  
$EndComp
$Comp
L Device:R R?
U 1 1
P 2500 2950
AR Path="/5DD6D4DA/5DD6D50E/5E219357" Ref="R?"  Part="1" 
AR Path="/5DD6D4DA/5DDED058/5E219357" Ref="R?"  Part="1" 
AR Path="/5DD6D4DA/5DDED066/5E219357" Ref="R?"  Part="1" 
AR Path="/5DD6D4DA/5DDED074/5E219357" Ref="R?"  Part="1" 
AR Path="/5DD6D4DA/5DD6D549/5E219357" Ref="R?"  Part="1" 
AR Path="/5DD6D4DA/5DDFF593/5E219357" Ref="R?"  Part="1" 
AR Path="/5DD6D4DA/5DE2F431/5E219357" Ref="R?"  Part="1" 
AR Path="/5E15DEC3/5E219357" Ref="R?"  Part="1" 
AR Path="/5E219357" Ref="R?"  Part="1" 
AR Path="/5E34CFA0/5E219357" Ref="R?"  Part="1" 
AR Path="/5E2182CD/5E219357" Ref="R28"  Part="1" 
F 0 "R28" H 2430 2996 50  0000 R CNN
F 1 "DNP" H 2430 2905 50  0000 R CNN
F 2 "Resistor_THT:R_Axial_DIN0204_L3.6mm_D1.6mm_P7.62mm_Horizontal" V 2430 2950 50  0001 C CNN
F 3 "~" H 2500 2950 50  0001 C CNN
F 4 "DNP" H 2500 2950 50  0001 C CNN "DNP"
	1    2500 2950
	1    0    0    -1  
$EndComp
Wire Wire Line
	2500 3100 2500 3200
Connection ~ 2500 3200
Wire Wire Line
	2500 3200 3200 3200
Wire Wire Line
	2500 2800 2500 2600
Wire Wire Line
	2500 2600 2600 2600
Wire Wire Line
	2600 2600 2600 2300
Wire Wire Line
	2600 2300 2700 2300
Connection ~ 2500 2600
Wire Wire Line
	2500 2600 2500 2500
Wire Wire Line
	2500 2200 2500 2100
$Comp
L Device:Jumper_NO_Small JP?
U 1 1
P 3000 1200
AR Path="/5E1CBADF/5E23E1B8" Ref="JP?"  Part="1" 
AR Path="/5E2182CD/5E23E1B8" Ref="JP4"  Part="1" 
F 0 "JP4" V 2954 1152 50  0000 R CNN
F 1 "Jumper_NO" V 3045 1152 50  0000 R CNN
F 2 "Connector_PinHeader_2.54mm:PinHeader_1x02_P2.54mm_Vertical" H 3000 1200 50  0001 C CNN
F 3 "~" H 3000 1200 50  0001 C CNN
	1    3000 1200
	-1   0    0    1   
$EndComp
Wire Wire Line
	2200 1200 2400 1200
Text HLabel 3200 1200 2    50   Output ~ 0
Input_Voltage
$Comp
L Device:R R?
U 1 1
P 2550 1200
AR Path="/5DD6D4DA/5DD6D50E/5E24D0B8" Ref="R?"  Part="1" 
AR Path="/5DD6D4DA/5DDED058/5E24D0B8" Ref="R?"  Part="1" 
AR Path="/5DD6D4DA/5DDED066/5E24D0B8" Ref="R?"  Part="1" 
AR Path="/5DD6D4DA/5DDED074/5E24D0B8" Ref="R?"  Part="1" 
AR Path="/5DD6D4DA/5DD6D549/5E24D0B8" Ref="R?"  Part="1" 
AR Path="/5DD6D4DA/5DDFF593/5E24D0B8" Ref="R?"  Part="1" 
AR Path="/5DD6D4DA/5DE2F431/5E24D0B8" Ref="R?"  Part="1" 
AR Path="/5E15DEC3/5E24D0B8" Ref="R?"  Part="1" 
AR Path="/5E24D0B8" Ref="R?"  Part="1" 
AR Path="/5E34CFA0/5E24D0B8" Ref="R?"  Part="1" 
AR Path="/5E2182CD/5E24D0B8" Ref="R29"  Part="1" 
F 0 "R29" H 2480 1246 50  0000 R CNN
F 1 "110k" H 2480 1155 50  0000 R CNN
F 2 "Resistor_SMD:R_0603_1608Metric" V 2480 1200 50  0001 C CNN
F 3 "~" H 2550 1200 50  0001 C CNN
F 4 "C326736" H 2550 1200 50  0001 C CNN "lcsc#"
F 5 "RT0603BRD07110KL" H 2550 1200 50  0001 C CNN "manf#"
	1    2550 1200
	0    -1   -1   0   
$EndComp
$Comp
L Device:R R?
U 1 1
P 2800 1450
AR Path="/5DD6D4DA/5DD6D50E/5E259A8F" Ref="R?"  Part="1" 
AR Path="/5DD6D4DA/5DDED058/5E259A8F" Ref="R?"  Part="1" 
AR Path="/5DD6D4DA/5DDED066/5E259A8F" Ref="R?"  Part="1" 
AR Path="/5DD6D4DA/5DDED074/5E259A8F" Ref="R?"  Part="1" 
AR Path="/5DD6D4DA/5DD6D549/5E259A8F" Ref="R?"  Part="1" 
AR Path="/5DD6D4DA/5DDFF593/5E259A8F" Ref="R?"  Part="1" 
AR Path="/5DD6D4DA/5DE2F431/5E259A8F" Ref="R?"  Part="1" 
AR Path="/5E15DEC3/5E259A8F" Ref="R?"  Part="1" 
AR Path="/5E151517/5E259A8F" Ref="R?"  Part="1" 
AR Path="/5E1991ED/5E259A8F" Ref="R?"  Part="1" 
AR Path="/5E198729/5E259A8F" Ref="R?"  Part="1" 
AR Path="/5E2182CD/5E259A8F" Ref="R31"  Part="1" 
F 0 "R31" H 2730 1496 50  0000 R CNN
F 1 "10k" H 2730 1405 50  0000 R CNN
F 2 "Resistor_SMD:R_0603_1608Metric" V 2730 1450 50  0001 C CNN
F 3 "~" H 2800 1450 50  0001 C CNN
F 4 "C25804" H 0   0   50  0001 C CNN "lcsc#"
F 5 "0603WAF1002T5E" H 0   0   50  0001 C CNN "manf#"
	1    2800 1450
	-1   0    0    -1  
$EndComp
Wire Wire Line
	2700 1200 2800 1200
Wire Wire Line
	2800 1200 2800 1300
Wire Wire Line
	2800 1200 2900 1200
Connection ~ 2800 1200
Wire Wire Line
	2800 1600 2800 1700
$Comp
L power:VSS #PWR?
U 1 1
P 2800 1700
AR Path="/5DD6D4DA/5DEBB035/5E266868" Ref="#PWR?"  Part="1" 
AR Path="/5E34CFA0/5E266868" Ref="#PWR?"  Part="1" 
AR Path="/5E2182CD/5E266868" Ref="#PWR048"  Part="1" 
F 0 "#PWR048" H 2800 1550 50  0001 C CNN
F 1 "VSS" H 2700 1800 50  0000 C CNN
F 2 "" H 2800 1700 50  0001 C CNN
F 3 "" H 2800 1700 50  0001 C CNN
	1    2800 1700
	-1   0    0    1   
$EndComp
Wire Wire Line
	2200 1200 2200 2100
Wire Wire Line
	3100 1200 3200 1200
$Comp
L Device:Q_PMOS_GDS Q6
U 1 1
P 2900 4300
F 0 "Q6" V 3200 4300 50  0000 C CNN
F 1 "DMP6023LE-13" V 2700 4600 50  0000 C CNN
F 2 "Package_TO_SOT_SMD:SOT-223-3_TabPin2" H 3100 4400 50  0001 C CNN
F 3 "~" H 2900 4300 50  0001 C CNN
F 4 "DMP6023LE-13" V 2900 4300 50  0001 C CNN "manf#"
F 5 "C154901" H 0   0   50  0001 C CNN "lcsc#"
	1    2900 4300
	0    1    -1   0   
$EndComp
$Comp
L Device:Q_PMOS_GDS Q8
U 1 1
P 4100 4300
F 0 "Q8" V 4400 4300 50  0000 C CNN
F 1 "DMP6023LE-13" V 3900 4600 50  0000 C CNN
F 2 "Package_TO_SOT_SMD:SOT-223-3_TabPin2" H 4300 4400 50  0001 C CNN
F 3 "~" H 4100 4300 50  0001 C CNN
F 4 "DMP6023LE-13" V 4100 4300 50  0001 C CNN "manf#"
F 5 "C154901" H 0   0   50  0001 C CNN "lcsc#"
	1    4100 4300
	0    1    -1   0   
$EndComp
$Comp
L Device:Q_PMOS_GDS Q9
U 1 1
P 1200 2200
F 0 "Q9" V 1543 2200 50  0000 C CNN
F 1 "DMP6023LE-13" V 1452 2200 50  0000 C CNN
F 2 "Package_TO_SOT_SMD:SOT-223-3_TabPin2" H 1400 2300 50  0001 C CNN
F 3 "~" H 1200 2200 50  0001 C CNN
F 4 "DMP6023LE-13" V 1200 2200 50  0001 C CNN "manf#"
F 5 "C154901" H 0   0   50  0001 C CNN "lcsc#"
	1    1200 2200
	0    -1   -1   0   
$EndComp
Wire Wire Line
	800  2200 900  2200
Wire Wire Line
	900  2200 900  3200
Wire Wire Line
	900  3200 1200 3200
Wire Wire Line
	1200 3100 1200 3200
Connection ~ 1200 3200
Wire Wire Line
	1200 2800 1200 2600
Wire Wire Line
	800  2100 1000 2100
Wire Wire Line
	1400 2100 1600 2100
Wire Wire Line
	1200 3200 2200 3200
$Comp
L Device:D_Zener D6
U 1 1
P 1600 2350
F 0 "D6" V 1554 2429 50  0000 L CNN
F 1 "UDZVTE-1712B" V 1900 2100 50  0000 L CNN
F 2 "Diode_SMD:D_SOD-323F" H 1600 2350 50  0001 C CNN
F 3 "~" H 1600 2350 50  0001 C CNN
F 4 "UDZVTE-1712B" V 1600 2350 50  0001 C CNN "manf#"
F 5 "C84980" H 0   0   50  0001 C CNN "lcsc#"
	1    1600 2350
	0    1    1    0   
$EndComp
Wire Wire Line
	1600 2100 1600 2200
Connection ~ 1600 2100
Wire Wire Line
	1600 2100 2000 2100
Wire Wire Line
	1600 2500 1600 2600
Wire Wire Line
	1600 2600 1200 2600
Connection ~ 1200 2600
Wire Wire Line
	1200 2600 1200 2400
$Comp
L Device:R R?
U 1 1
P 1200 2950
AR Path="/5DD6D4DA/5DD6D50E/5E25AD93" Ref="R?"  Part="1" 
AR Path="/5DD6D4DA/5DDED058/5E25AD93" Ref="R?"  Part="1" 
AR Path="/5DD6D4DA/5DDED066/5E25AD93" Ref="R?"  Part="1" 
AR Path="/5DD6D4DA/5DDED074/5E25AD93" Ref="R?"  Part="1" 
AR Path="/5DD6D4DA/5DD6D549/5E25AD93" Ref="R?"  Part="1" 
AR Path="/5DD6D4DA/5DDFF593/5E25AD93" Ref="R?"  Part="1" 
AR Path="/5DD6D4DA/5DE2F431/5E25AD93" Ref="R?"  Part="1" 
AR Path="/5E15DEC3/5E25AD93" Ref="R?"  Part="1" 
AR Path="/5E151517/5E25AD93" Ref="R?"  Part="1" 
AR Path="/5E1C55BA/5E25AD93" Ref="R?"  Part="1" 
AR Path="/5E2182CD/5E25AD93" Ref="R38"  Part="1" 
F 0 "R38" H 1130 2996 50  0000 R CNN
F 1 "1M" H 1130 2905 50  0000 R CNN
F 2 "Resistor_SMD:R_0603_1608Metric" V 1130 2950 50  0001 C CNN
F 3 "~" H 1200 2950 50  0001 C CNN
F 4 "C22935" H 0   0   50  0001 C CNN "lcsc#"
F 5 "0603WAF1004T5E" H 0   0   50  0001 C CNN "manf#"
	1    1200 2950
	-1   0    0    -1  
$EndComp
$Comp
L power:PWR_FLAG #FLG0101
U 1 1
P 5000 1700
F 0 "#FLG0101" H 5000 1775 50  0001 C CNN
F 1 "PWR_FLAG" H 5000 1874 50  0000 C CNN
F 2 "" H 5000 1700 50  0001 C CNN
F 3 "~" H 5000 1700 50  0001 C CNN
	1    5000 1700
	1    0    0    -1  
$EndComp
Wire Wire Line
	5400 1800 5000 1800
Wire Wire Line
	5000 1800 5000 1700
Connection ~ 5400 1800
Wire Wire Line
	6200 1700 6200 1800
Connection ~ 6200 1800
$EndSCHEMATC
